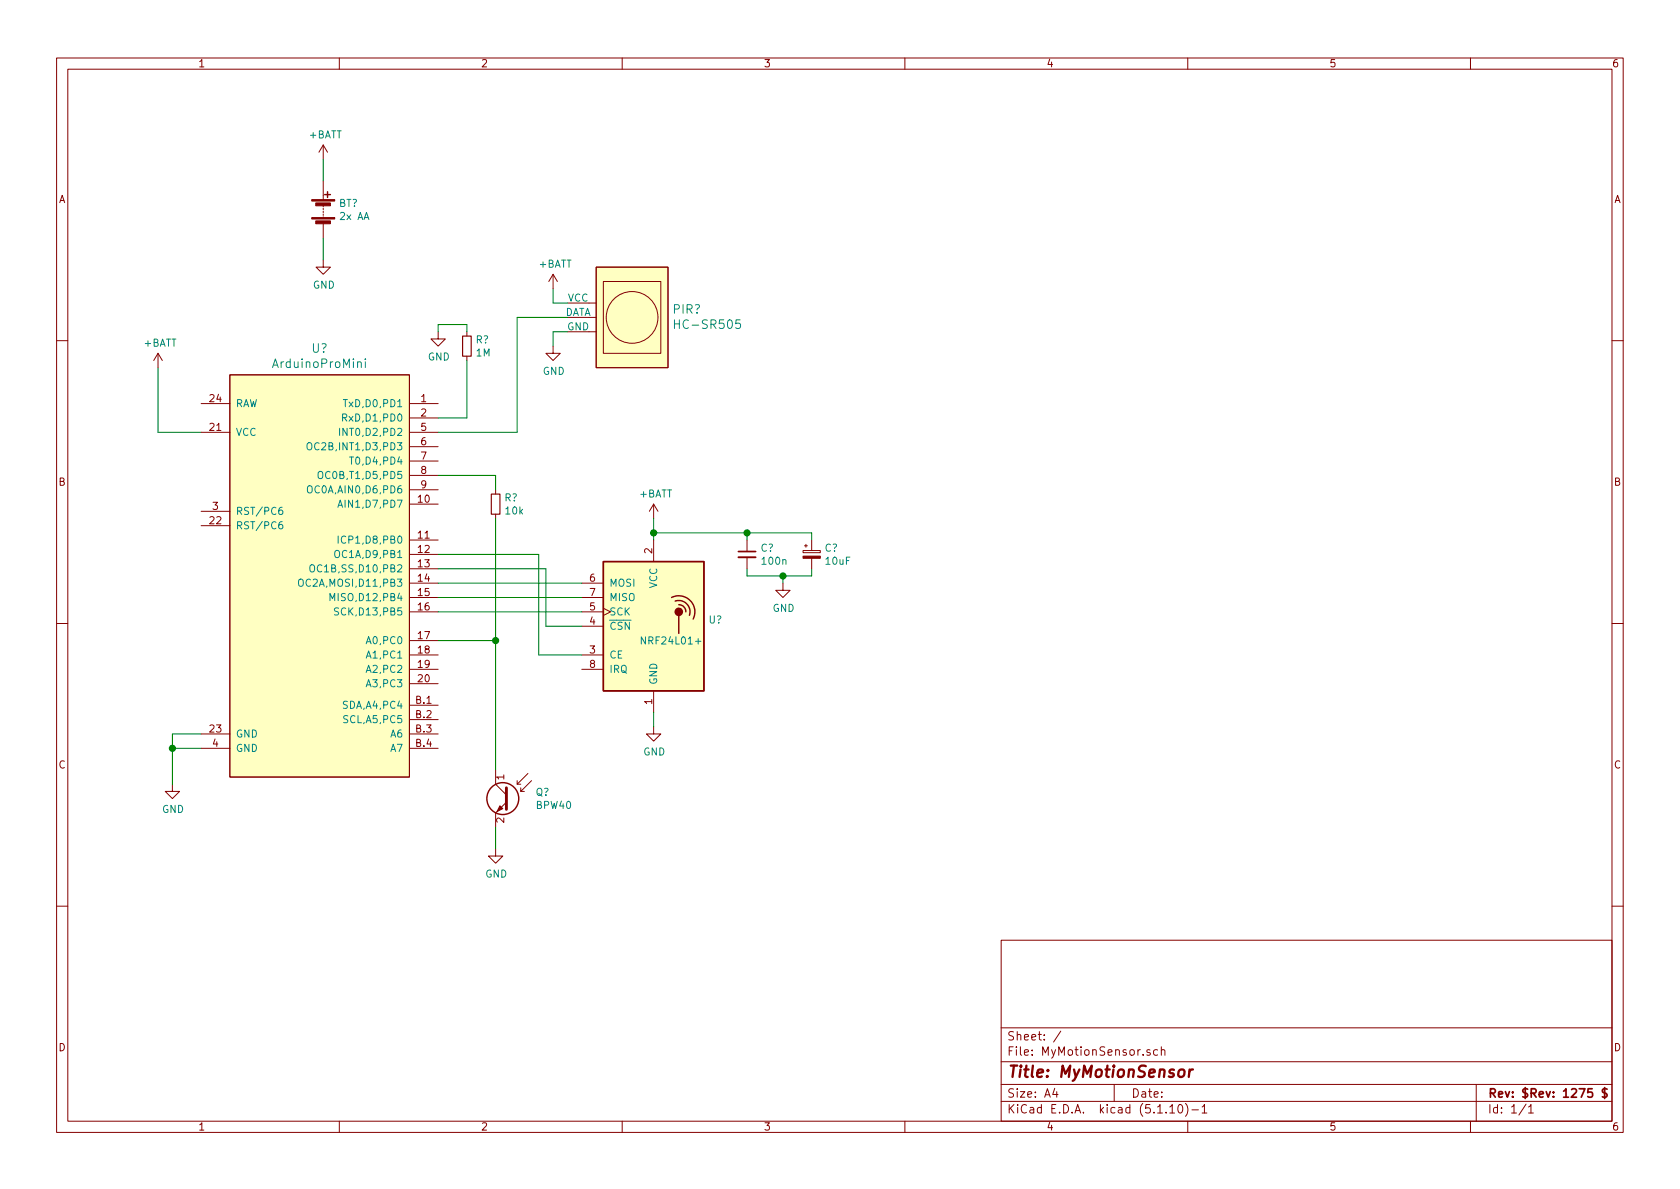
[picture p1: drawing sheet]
EESchema Schematic File Version 4
EELAYER 30 0
EELAYER END
$Descr A4 11693 8268
encoding utf-8
Sheet 1 1
Title "MyMotionSensor"
Date ""
Rev "$Rev: 1275 $"
Comp ""
Comment1 ""
Comment2 ""
Comment3 ""
Comment4 ""
$EndDescr
$Comp
L eBay:ArduinoProMini U?
U 1 1
P 2250 4050
F 0 "U?" H 2225 5687 60  0000 C CNN
F 1 "ArduinoProMini" H 2225 5581 60  0000 C CNN
F 2 "" H 2000 4250 60  0000 C CNN
F 3 "" H 2000 4250 60  0000 C CNN
	1    2250 4050
	1    0    0    -1  
$EndComp
$Comp
L sensors:PIR_Motion_Sensor PIR?
U 1 1
P 3950 2200
F 0 "PIR?" V 4003 2928 60  0000 L CNN
F 1 "HC-SR505" V 3897 2928 60  0000 L CNN
F 2 "" H 3950 3000 60  0000 C CNN
F 3 "" H 3950 3000 60  0000 C CNN
	1    3950 2200
	0    1    -1   0   
$EndComp
$Comp
L RF:NRF24L01_Breakout U?
U 1 1
P 4550 4350
F 0 "U?" H 4930 4396 50  0000 L CNN
F 1 "NRF24L01+" H 4450 4250 50  0000 L CNN
F 2 "RF_Module:nRF24L01_Breakout" H 4700 4950 50  0001 L CIN
F 3 "http://www.nordicsemi.com/eng/content/download/2730/34105/file/nRF24L01_Product_Specification_v2_0.pdf" H 4550 4250 50  0001 C CNN
	1    4550 4350
	1    0    0    -1  
$EndComp
$Comp
L Sensor_Optical:BPW40 Q?
U 1 1
P 3550 5550
F 0 "Q?" H 3373 5596 50  0000 R CNN
F 1 "BPW40" H 3373 5505 50  0000 R CNN
F 2 "LED_THT:LED_D5.0mm_Clear" H 4030 5410 50  0001 C CNN
F 3 "https://www.rcscomponents.kiev.ua/datasheets/bpw40.pdf" H 3550 5550 50  0001 C CNN
	1    3550 5550
	-1   0    0    -1  
$EndComp
$Comp
L Device:Battery BT?
U 1 1
P 2250 1450
F 0 "BT?" H 2358 1496 50  0000 L CNN
F 1 "2x AA" H 2358 1405 50  0000 L CNN
F 2 "" V 2250 1510 50  0001 C CNN
F 3 "~" V 2250 1510 50  0001 C CNN
	1    2250 1450
	1    0    0    -1  
$EndComp
$Comp
L power:+BATT #PWR?
U 1 1
P 1100 2550
F 0 "#PWR?" H 1100 2400 50  0001 C CNN
F 1 "+BATT" H 1115 2723 50  0000 C CNN
F 2 "" H 1100 2550 50  0001 C CNN
F 3 "" H 1100 2550 50  0001 C CNN
	1    1100 2550
	1    0    0    -1  
$EndComp
$Comp
L power:GND #PWR?
U 1 1
P 1200 5450
F 0 "#PWR?" H 1200 5200 50  0001 C CNN
F 1 "GND" H 1205 5277 50  0000 C CNN
F 2 "" H 1200 5450 50  0001 C CNN
F 3 "" H 1200 5450 50  0001 C CNN
	1    1200 5450
	1    0    0    -1  
$EndComp
$Comp
L power:GND #PWR?
U 1 1
P 2250 1800
F 0 "#PWR?" H 2250 1550 50  0001 C CNN
F 1 "GND" H 2255 1627 50  0000 C CNN
F 2 "" H 2250 1800 50  0001 C CNN
F 3 "" H 2250 1800 50  0001 C CNN
	1    2250 1800
	1    0    0    -1  
$EndComp
$Comp
L power:+BATT #PWR?
U 1 1
P 2250 1100
F 0 "#PWR?" H 2250 950 50  0001 C CNN
F 1 "+BATT" H 2265 1273 50  0000 C CNN
F 2 "" H 2250 1100 50  0001 C CNN
F 3 "" H 2250 1100 50  0001 C CNN
	1    2250 1100
	1    0    0    -1  
$EndComp
Wire Wire Line
	2250 1100 2250 1250
Wire Wire Line
	2250 1650 2250 1800
Wire Wire Line
	1100 2550 1100 3000
Wire Wire Line
	1100 3000 1400 3000
Wire Wire Line
	1200 5450 1200 5200
Wire Wire Line
	1200 5100 1400 5100
Wire Wire Line
	1400 5200 1200 5200
Connection ~ 1200 5200
Wire Wire Line
	1200 5200 1200 5100
$Comp
L power:+BATT #PWR?
U 1 1
P 4550 3600
F 0 "#PWR?" H 4550 3450 50  0001 C CNN
F 1 "+BATT" H 4565 3773 50  0000 C CNN
F 2 "" H 4550 3600 50  0001 C CNN
F 3 "" H 4550 3600 50  0001 C CNN
	1    4550 3600
	1    0    0    -1  
$EndComp
$Comp
L power:GND #PWR?
U 1 1
P 4550 5050
F 0 "#PWR?" H 4550 4800 50  0001 C CNN
F 1 "GND" H 4555 4877 50  0000 C CNN
F 2 "" H 4550 5050 50  0001 C CNN
F 3 "" H 4550 5050 50  0001 C CNN
	1    4550 5050
	1    0    0    -1  
$EndComp
Wire Wire Line
	4550 5050 4550 4950
Wire Wire Line
	4550 3750 4550 3700
Wire Wire Line
	3050 4050 4050 4050
Wire Wire Line
	4050 4150 3050 4150
Wire Wire Line
	3050 4250 4050 4250
Wire Wire Line
	4050 4350 3800 4350
Wire Wire Line
	3800 4350 3800 3950
Wire Wire Line
	3800 3950 3050 3950
Wire Wire Line
	4050 4550 3750 4550
Wire Wire Line
	3750 4550 3750 3850
Wire Wire Line
	3750 3850 3050 3850
$Comp
L Device:R_Small R?
U 1 1
P 3450 3500
F 0 "R?" H 3509 3546 50  0000 L CNN
F 1 "10k" H 3509 3455 50  0000 L CNN
F 2 "" H 3450 3500 50  0001 C CNN
F 3 "~" H 3450 3500 50  0001 C CNN
	1    3450 3500
	1    0    0    -1  
$EndComp
$Comp
L Device:R_Small R?
U 1 1
P 3250 2400
F 0 "R?" H 3309 2446 50  0000 L CNN
F 1 "1M" H 3309 2355 50  0000 L CNN
F 2 "" H 3250 2400 50  0001 C CNN
F 3 "~" H 3250 2400 50  0001 C CNN
	1    3250 2400
	1    0    0    -1  
$EndComp
$Comp
L power:GND #PWR?
U 1 1
P 3050 2300
F 0 "#PWR?" H 3050 2050 50  0001 C CNN
F 1 "GND" H 3055 2127 50  0000 C CNN
F 2 "" H 3050 2300 50  0001 C CNN
F 3 "" H 3050 2300 50  0001 C CNN
	1    3050 2300
	1    0    0    -1  
$EndComp
Wire Wire Line
	3050 2300 3050 2250
Wire Wire Line
	3050 2250 3250 2250
Wire Wire Line
	3250 2250 3250 2300
Wire Wire Line
	3050 3300 3450 3300
Wire Wire Line
	3450 3300 3450 3400
Wire Wire Line
	3450 5350 3450 4450
Wire Wire Line
	3050 4450 3450 4450
Connection ~ 3450 4450
Wire Wire Line
	3450 4450 3450 3600
$Comp
L power:GND #PWR?
U 1 1
P 3850 2400
F 0 "#PWR?" H 3850 2150 50  0001 C CNN
F 1 "GND" H 3855 2227 50  0000 C CNN
F 2 "" H 3850 2400 50  0001 C CNN
F 3 "" H 3850 2400 50  0001 C CNN
	1    3850 2400
	1    0    0    -1  
$EndComp
$Comp
L power:+BATT #PWR?
U 1 1
P 3850 2000
F 0 "#PWR?" H 3850 1850 50  0001 C CNN
F 1 "+BATT" H 3865 2173 50  0000 C CNN
F 2 "" H 3850 2000 50  0001 C CNN
F 3 "" H 3850 2000 50  0001 C CNN
	1    3850 2000
	1    0    0    -1  
$EndComp
Wire Wire Line
	3850 2000 3850 2100
Wire Wire Line
	3850 2100 3950 2100
Wire Wire Line
	3850 2400 3850 2300
Wire Wire Line
	3850 2300 3950 2300
Wire Wire Line
	3050 3000 3600 3000
Wire Wire Line
	3600 3000 3600 2200
Wire Wire Line
	3600 2200 3950 2200
$Comp
L Device:C_Small C?
U 1 1
P 5200 3850
F 0 "C?" H 5292 3896 50  0000 L CNN
F 1 "100n" H 5292 3805 50  0000 L CNN
F 2 "" H 5200 3850 50  0001 C CNN
F 3 "~" H 5200 3850 50  0001 C CNN
	1    5200 3850
	1    0    0    -1  
$EndComp
$Comp
L Device:CP_Small C?
U 1 1
P 5650 3850
F 0 "C?" H 5738 3896 50  0000 L CNN
F 1 "10uF" H 5738 3805 50  0000 L CNN
F 2 "" H 5650 3850 50  0001 C CNN
F 3 "~" H 5650 3850 50  0001 C CNN
	1    5650 3850
	1    0    0    -1  
$EndComp
$Comp
L power:GND #PWR?
U 1 1
P 5450 4050
F 0 "#PWR?" H 5450 3800 50  0001 C CNN
F 1 "GND" H 5455 3877 50  0000 C CNN
F 2 "" H 5450 4050 50  0001 C CNN
F 3 "" H 5450 4050 50  0001 C CNN
	1    5450 4050
	1    0    0    -1  
$EndComp
Wire Wire Line
	5200 3950 5200 4000
Wire Wire Line
	5650 4000 5650 3950
Wire Wire Line
	5450 4050 5450 4000
Wire Wire Line
	5200 4000 5450 4000
Connection ~ 5450 4000
Wire Wire Line
	5450 4000 5650 4000
Wire Wire Line
	4550 3700 5200 3700
Wire Wire Line
	5200 3700 5200 3750
Connection ~ 4550 3700
Wire Wire Line
	4550 3700 4550 3600
Wire Wire Line
	5200 3700 5650 3700
Wire Wire Line
	5650 3700 5650 3750
Connection ~ 5200 3700
$Comp
L power:GND #PWR?
U 1 1
P 3450 5900
F 0 "#PWR?" H 3450 5650 50  0001 C CNN
F 1 "GND" H 3455 5727 50  0000 C CNN
F 2 "" H 3450 5900 50  0001 C CNN
F 3 "" H 3450 5900 50  0001 C CNN
	1    3450 5900
	1    0    0    -1  
$EndComp
Wire Wire Line
	3450 5900 3450 5750
Wire Wire Line
	3050 2900 3250 2900
Wire Wire Line
	3250 2500 3250 2900
$EndSCHEMATC
